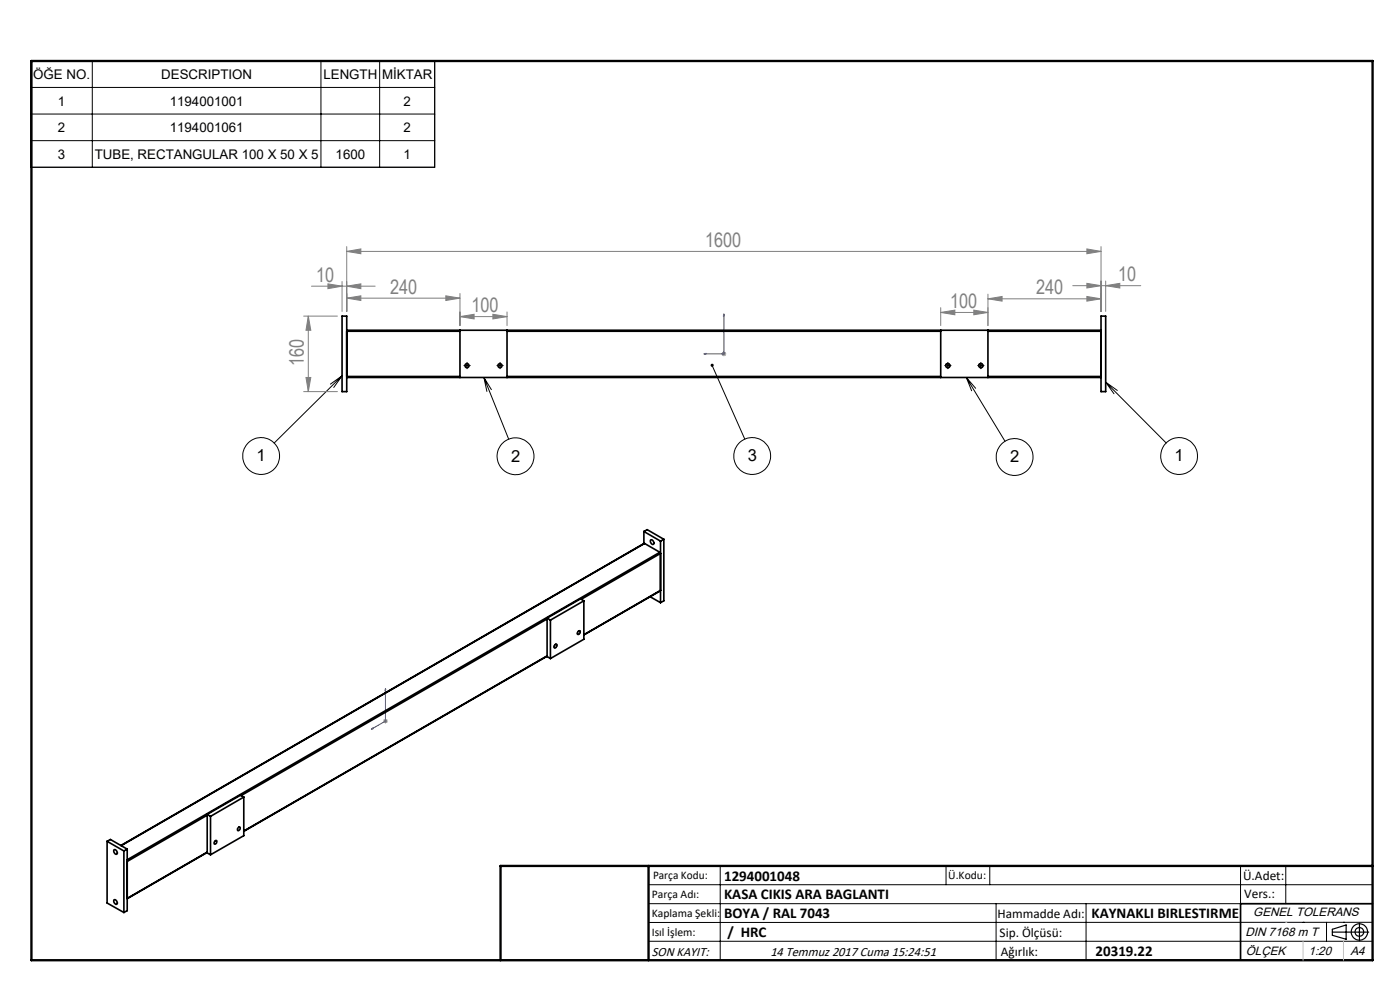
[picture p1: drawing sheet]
<svg xmlns="http://www.w3.org/2000/svg" width="297mm" height="210mm" viewBox="0 0 297 210" stroke-linecap="round" stroke-linejoin="round" font-family="sans-serif">
<g fill="none" stroke="#000" stroke-width=".21">
<path d="M6.5 12.9h85.7v22.6h-85.7zM6.5 18.5h85.7M19.6 12.9v22.6M68.1 12.9v22.6M80.5 12.9v22.6M6.5 24.2h85.7M6.5 29.8h85.7M72.6 79.7l-14.4 14.3M72.6 79.7l-1.8 2.5M72.6 79.7l-2.5 1.8M98.8 77.6h.5M99.1 77.3v.5"/>
<path d="M105.8 77.6h.5M106.1 77.3v.5M151.1 77.5l6.9 15.7M200.6 77.7a.51 .51 0 0 1 .4-.6 .51 .51 0 0 1 .6 .5 .51 .51 0 0 1-.7 .5M200.8 77.6h.5M201.1 77.3v.5M207.6 77.7a.51 .51 0 0 1 .4-.6 .51 .51 0 0 1 .6 .5 .51 .51 0 0 1-.7 .5M207.8 77.6h.5M208.1 77.3v.5M102.7 80.1l5.2 13.1M102.7 80.1l1.5 2.5M102.7 80.1l.6 2.9"/>
<path d="M205 80.1l8.2 13.5M205 80.1l2 2.3M205 80.1l1.1 2.8M234.6 81.1l12.8 12.9M234.6 81.1l2.4 1.7M234.6 81.1l1.7 2.4M117.6 136.9a.35 .35 0 0 1 .6-.2 .35 .35 0 0 1-.2 .6 .29 .29 0 0 1-.4 .2 .29 .29 0 0 1-.1-.5zM122.6 133.9a.3 .3 0 0 1 .5-.1 .3 .3 0 0 1-.1 .5 .34 .34 0 0 1-.5 .3 .34 .34 0 0 1 .1-.6zM137.6 187.7h153.6M137.6 191.7h153.6M137.6 199.7h153.6M152.8 183.7v20"/>
<path d="M200.7 183.7v4M210 183.7v4M211.3 191.7v12M230.4 191.7v12M263.2 183.7v20M272.8 183.7v8M276.4 195.6h.1M281.4 195.6v4.1M285 195.6h.1M291.2 195.6l-153.6 .1"/>
<circle cx="55.4" cy="96.7" r="3.9"/>
<circle cx="109.4" cy="96.8" r="3.9"/>
<circle cx="159.6" cy="96.7" r="3.9"/>
<circle cx="215.2" cy="97" r="3.9"/>
<circle cx="250.1" cy="96.7" r="3.9"/>
</g>
<g fill="none" stroke="#000" stroke-width=".25">
<path d="M282.6 197.7h7.8M282.6 197.1l3-.9v3l-3-.8zM288.4 195.8v3.8M106.2 203.7h185"/>
<circle cx="288.4" cy="197.7" r="1.74"/>
<circle cx="288.4" cy="197.7" r=".93"/>
</g>
<path d="M149.3 75.1l.5-.1v.2zM153.6 66.6l.1 .4h-.2zM153.6 66.6v8.5h-4.3M78.8 154.7l.3-.3v.2zM81.8 146v7l-3 1.7M81.8 146v.3l-.1 .1z" fill="none" stroke="#00f" stroke-width=".21"/>
<g fill="none" stroke="#808080" stroke-width=".21">
<path d="M72.6 59.7v6.4M73.6 53.3l3-.5v1zM73.6 52.3v13.8M73.6 53.3h160M230.6 52.8l3 .5-3 .5zM233.6 52.3v13.8M234.6 59.6v6.5M64.4 67.1h7.2M65.4 67.1v16M65.4 67.1l.5 3h-1zM66.1 60.7h13.5M69.6 60.2l3 .5-3 .5z"/>
<path d="M73.6 60.7l3-.5v1zM73.6 63.2l3-.4v.9zM73.6 63.2h24M94.6 62.8l3 .4-3 .5zM97.6 67.2l3-.5v1zM97.6 62.3v6.8M97.6 67.2h10M104.6 66.7l3 .5-3 .5zM107.6 66.2v2.9M153.1 75.1h1M153.2 74.7l.7 .7M153.6 74.6v1"/>
<path d="M153.9 74.7l-.7 .7M199.6 66.3l3-.5v1zM199.6 65.3v3.8M199.6 66.3h10M206.6 65.8l3 .5-3 .5zM209.6 63.4l3-.5v1zM209.6 62.4v6.7M209.6 63.4h24M227.6 60.6h14.4M230.6 60.1l3 .5-3 .5zM230.6 62.9l3 .5-3 .5zM234.6 60.6l3-.5v1z"/>
<path d="M64.4 83.1h7.2M64.9 80.1h1l-.5 3zM81.3 153h1M81.4 152.6l.7 .7M81.8 152.5v.9M82.1 152.6l-.7 .7"/>
</g>
<g fill="none" stroke="#000" stroke-width=".21" stroke-dasharray="15.2 1.3 1.3 1.3">
<path d="M98.6 77.5h-.2M99.1 77v-.1M99.1 78v.2M99.6 77.5h.2M105.6 77.5h-.2M106.1 77v-.1M106.1 78v.2M106.6 77.5h.2M200.6 77.5h-.2M201.1 77v-.1M201.1 78v.2M201.6 77.5h.2"/>
<path d="M207.6 77.5h-.2M208.1 77v-.1M208.1 78v.2M208.6 77.5h.2"/>
</g>
<path d="M291.2 191.7h-28v12" fill="none" stroke="#000" stroke-width=".35"/>
<path d="M6.7 12.9h284.5v190.8h-284.5zM137.6 183.7v20M291.2 183.7h-185v20" fill="none" stroke="#000" stroke-width=".5"/>
<path d="M276.4 199.7v4M285 199.7v4" fill="none" stroke="#c0c0c0" stroke-width=".21"/>
<path d="M272.8 195.6h.1" fill="none" stroke="#c0c0c0" stroke-width=".25"/>
<path d="M150.9 77.2l.2 .3-.1-.3a.33 .33 0 0 1 .4 .3 .33 .33 0 0 1-.5 .3 .33 .33 0 0 1 0-.6z" fill="#000"/>
<g fill="#00f">
<path d="M149.3 75.1l.5 .1v-.2zM153.6 66.6l-.1 .4h.2z"/>
<path d="M78.8 154.7l.3-.1v-.2zM81.8 146l-.1 .4 .1-.1z"/>
</g>
<g fill="#808080">
<path d="M206.6 65.8l3 .5-3 .5zM199.6 66.3l3-.5v1z"/>
<path d="M73.6 53.3l3-.5v1zM230.6 52.8l3 .5-3 .5zM69.6 60.2l3 .5-3 .5zM73.6 60.7l3-.5v1zM73.6 63.2l3-.4v.9zM94.6 62.8l3 .4-3 .5zM97.6 67.2l3-.5v1zM104.6 66.7l3 .5-3 .5zM230.6 60.1l3 .5-3 .5zM234.6 60.6l3-.5v1zM209.6 63.4l3-.5v1zM230.6 62.9l3 .5-3 .5z"/>
<path d="M64.9 80.1h1l-.5 3zM65.4 67.1l.5 3h-1z"/>
</g>
<g fill="none" stroke="#000" stroke-width=".35">
<path d="M72.6 67.1h1v16h-1zM73.6 70.1h160M73.6 79.9h24M73.6 70.3h24M97.6 70.1v10M107.6 70.1v10M107.6 79.9h92M107.6 70.3h92M199.6 70.1v10M209.6 70.1v10M209.6 79.9h24M209.6 70.3h24"/>
<path d="M233.6 67.1h1v16h-1zM73.6 80.1h160M136.6 112.7v2.6M136.6 112.7l3.5 2.1M136.6 112.7l.7-.3 3.5 2M136.6 115.3h.1M136.6 115.3l-111 64M136.7 115.3l3.3 1.8M136.7 115.3l-111 64.1M138.1 114.5a.6 .6 0 0 1 .5 .4 .6 .6 0 0 1-.1 .6 .69 .69 0 0 1-.4-1zM140 117.1l.1 .3-16.8 9.7M140 117.1l-113 65.3"/>
<path d="M140.1 114.8v13M140.8 114.4v13.1l-.7 .3M140.8 114.4l-.7 .4M116.1 139.2l-64.4 37.1M116.1 131.1l.7 .4M116.1 131.1v8.2l.7 .4M116.1 131.3l-64.9 37.5M116.1 139.1l-64.4 37.2M116.8 131.5v8.2M117.7 136.8a.24 .24 0 0 1 .3-.1 .24 .24 0 0 1 .1 .3 .29 .29 0 0 1-.2 .4 .29 .29 0 0 1-.4-.2zM122.6 134l.1-.1a.23 .23 0 0 1 .3-.1 .23 .23 0 0 1 0 .4 .29 .29 0 0 1-.2 .3 .29 .29 0 0 1-.3-.2zM123.9 134.6l16.2-9.4z"/>
<path d="M123.9 127.5l-.7-.5-7.1 4.1M123.9 127.5l-7.1 4M123.9 127.5v8.1l-7.1 4.1M137.9 126.6l2.2 1.2M22.7 178.5v13l3.6 2.1M22.7 178.5l3.6 2M22.7 178.5l.7-.4 3.6 2M44 172.7l.7 .5M44 172.7v8.2l.7 .4M44 172.9l-17 9.8M44.7 173.2v8.1M45.6 178.4l.2-.1a.36 .36 0 0 1 .1 .5 .36 .36 0 0 1-.5 .1z"/>
<path d="M50.7 175.5l.1-.1a.37 .37 0 0 1 .1 .5 .37 .37 0 0 1-.5 .2zM51.7 169.1v8.2l-7 4M51.7 169.1l-7 4.1M51.7 169.1l-.7-.4-7 4M24.2 190.8a.6 .6 0 0 1 .6 .4 .6 .6 0 0 1-.1 .6 .69 .69 0 0 1-.5-1zM24.2 180.2a.6 .6 0 0 1 .6 .4 .6 .6 0 0 1-.1 .6 .69 .69 0 0 1-.5-1zM26.3 180.5v13.1M27 180.1v13.1l-.7 .4M27 180.1l-.7 .4M44 180.8l-17 9.8"/>
<circle cx="99.1" cy="77.6" r=".43"/>
<circle cx="106.1" cy="77.6" r=".43"/>
<circle cx="201.1" cy="77.6" r=".43"/>
<circle cx="208.1" cy="77.6" r=".42"/>
</g>
<g font-size="4.2" fill="#808080">
<text x="149.6" y="52.3">1600</text>
<text x="67.1" y="59.8">10</text>
<text x="237.2" y="59.6">10</text>
<text x="82.8" y="62.3">240</text>
<text x="201.5" y="65.3">100</text>
<text x="219.8" y="62.4">240</text>
<text x="100" y="66.2">100</text>
<text x="64.5" y="77.7" transform="rotate(-90 64.5 77.7)">160</text>
</g>
<g font-size="3.5">
<text x="54.4" y="97.9">1</text>
<text x="108.4" y="97.9">2</text>
<text x="158.6" y="97.9">3</text>
<text x="214.3" y="98.1">2</text>
<text x="249.2" y="97.9">1</text>
</g>
<g font-size="3.2">
<text x="153.6" y="190.8">KASA CIKIS ARA BAGLANTI</text>
<text x="153.6" y="186.8">1294001048</text>
<text x="153.6" y="194.8">BOYA / RAL 7043</text>
<text x="231.6" y="194.8">KAYNAKLI BIRLESTIRME</text>
<text x="154.3" y="198.8">/ HRC</text>
<text x="232.4" y="202.8">20319.22</text>
</g>
<g font-size="2.8">
<text x="7" y="16.8">ÖĞE NO.</text>
<text x="34.2" y="16.8">DESCRIPTION</text>
<text x="68.6" y="16.8">LENGTH</text>
<text x="81.1" y="16.8">MİKTAR</text>
<text x="12.3" y="22.4">1</text>
<text x="36" y="22.4">1194001001</text>
<text x="85.6" y="22.4">2</text>
<text x="12.3" y="28">2</text>
<text x="36" y="28">1194001061</text>
<text x="85.6" y="28">2</text>
<text x="12.3" y="33.7">3</text>
<text x="20.1" y="33.7">TUBE, RECTANGULAR 100 X 50 X 5</text>
<text x="71.2" y="33.7">1600</text>
<text x="85.6" y="33.7">1</text>
<text x="263.7" y="186.7">Ü.Adet:</text>
<text x="263.9" y="190.5">Vers.:</text>
<text x="211.6" y="194.8">Hammadde Adı:</text>
<text x="138.3" y="202.8">SON KAYIT:</text>
<text x="163.4" y="202.8">14 Temmuz 2017 Cuma 15:24:51</text>
<text x="212.1" y="198.7">Sip. Ölçüsü:</text>
<text x="212.3" y="202.7">Ağırlık:</text>
</g>
<g font-size="2.6">
<text x="265.9" y="194.4">GENEL TOLERANS</text>
<text x="264.2" y="198.5">DIN 7168 m T</text>
<text x="264.3" y="202.6">ÖLÇEK</text>
<text x="277.6" y="202.6">1:20</text>
<text x="286.5" y="202.6">A4</text>
</g>
<g font-size="2.5">
<text x="138.3" y="190.5">Parça Adı:</text>
<text x="138.5" y="186.5">Parça Kodu:</text>
<text x="201.2" y="186.5">Ü.Kodu:</text>
<text x="138.3" y="194.5">Kaplama Şekli:</text>
<text x="138.3" y="198.6">Isıl İşlem:</text>
</g>
</svg>
